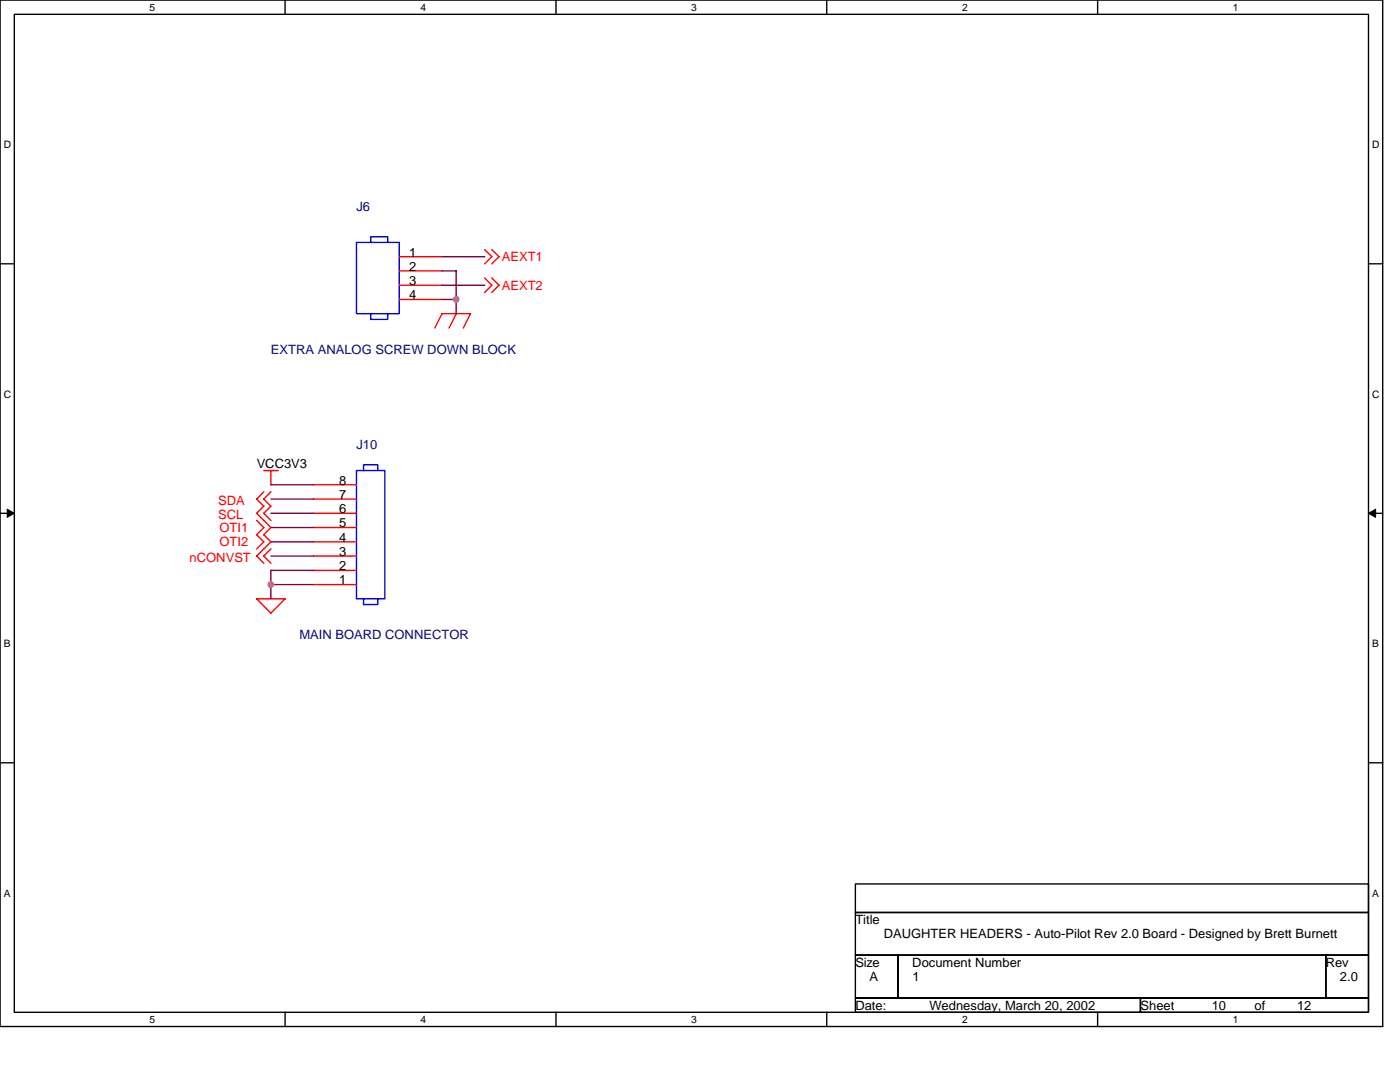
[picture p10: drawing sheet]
<svg xmlns="http://www.w3.org/2000/svg" width="279mm" height="216mm" viewBox="0 0 279 216" stroke-linecap="round" stroke-linejoin="round" font-family="sans-serif">
<path d="M0 0h275.9v204.8h-275.9zM2.9 2.9h270.2v199.1h-270.2z" fill="none" stroke="#000" stroke-width=".28"/>
<g fill="#fff">
<path d="M29.9 .3h1.1v2.3h-1.1z"/>
<path d="M29.9 202.3h1.1v2.3h-1.1z"/>
</g>
<path d="M56.9 0v2.9M56.9 202v2.8" fill="none" stroke="#000" stroke-width=".28"/>
<g fill="#fff">
<path d="M83.9 .3h1.1v2.3h-1.1z"/>
<path d="M83.9 202.3h1.1v2.3h-1.1z"/>
</g>
<path d="M111 0v2.9M111 202v2.8" fill="none" stroke="#000" stroke-width=".28"/>
<g fill="#fff">
<path d="M138 .3h1.1v2.3h-1.1z"/>
<path d="M138 202.3h1.1v2.3h-1.1z"/>
</g>
<path d="M165 0v2.9M165 202v2.8" fill="none" stroke="#000" stroke-width=".28"/>
<g fill="#fff">
<path d="M192 .3h1.1v2.3h-1.1z"/>
<path d="M192 202.3h1.1v2.3h-1.1z"/>
</g>
<path d="M219.1 0v2.9M219.1 202v2.8" fill="none" stroke="#000" stroke-width=".28"/>
<g fill="#fff">
<path d="M246.1 .3h1.1v2.3h-1.1z"/>
<path d="M246.1 202.3h1.1v2.3h-1.1z"/>
<path d="M.7 27.7h1.5v2.3h-1.5z"/>
<path d="M273.8 27.7h1.5v2.3h-1.5z"/>
<path d="M.7 77.5h1.5v2.3h-1.5z"/>
<path d="M273.8 77.5h1.5v2.3h-1.5z"/>
</g>
<path d="M0 52.6h2.9M273.1 52.6h2.8" fill="none" stroke="#000" stroke-width=".28"/>
<g fill="#fff">
<path d="M.7 127.3h1.4v2.3h-1.4z"/>
<path d="M273.8 127.3h1.4v2.3h-1.4z"/>
</g>
<path d="M0 102.4h2.9M273.1 102.4h2.8" fill="none" stroke="#000" stroke-width=".28"/>
<path d="M1.4 101.6l1.5 .8-1.5 .8zM273.1 102.4l1.4-.8v1.6z" fill="#000" stroke="#000" stroke-width=".2"/>
<g fill="#fff">
<path d="M.7 177.1h1.4v2.3h-1.4z"/>
<path d="M273.8 177.1h1.4v2.3h-1.4z"/>
</g>
<path d="M0 152.2h2.9M273.1 152.2h2.8M170.7 176.4h102.4v5.7h-102.4zM170.7 182.1h102.4v8.5h-102.4zM170.7 190.6h8.5v8.6h-8.5zM170.7 199.2h56.9v2.8h-56.9zM179.2 190.6h85.4v8.6h-85.4zM227.6 199.2h45.5v2.8h-45.5zM264.6 190.6h8.5v8.6h-8.5z" fill="none" stroke="#000" stroke-width=".28"/>
<g fill="none" stroke="#f00" stroke-width=".28">
<path d="M79.7 51.2h8.5M79.7 54.1h8.5M79.7 56.9h8.5M79.7 59.8h8.5M96.7 55.5l1.4 1.4-1.4 1.5M96.7 49.8l1.4 1.4-1.4 1.5M98.1 55.5l1.5 1.4-1.5 1.5M98.1 49.8l1.5 1.4-1.5 1.5M86.8 65.4l1.4-2.8h5.7l-1.4 2.9M91.1 62.6l-1.5 2.8M52.6 93.9h2.9M52.7 98.1l-1.5 1.5 1.5 1.4"/>
<path d="M54.1 93.9v2.9M54.1 98.1l-1.5 1.5 1.5 1.4M62.6 99.6h8.5M62.6 96.7h8.5M51.2 103.8l1.4 1.5-1.4 1.4M51.2 106.7l1.4 1.4-1.4 1.5M51.2 119.5l2.9 2.8M51.2 119.5h5.7l-2.9 2.9M52.6 106.7l1.5 1.4-2.9 2.9 1.5 1.4M52.7 101l-1.5 1.4 2.9 2.9-1.5 1.4M54.1 101l-1.5 1.4 1.5 1.5M54.1 109.5l-1.5 1.5 1.5 1.4"/>
<path d="M62.6 116.6h8.5M62.6 113.8h8.5M62.6 111h8.5M62.6 108.1h8.5M62.6 105.3h8.5M62.6 102.4h8.5"/>
</g>
<path d="M71.1 48.4h8.6v14.2h-8.6zM74 48.4v-1.2h3.4v1.2M74 62.6v1.1h3.4v-1.1M71.1 93.9h5.7v25.6h-5.7zM72.6 93.9v-1.1h2.8v1.1M72.6 119.5v1.1h2.8v-1.1" fill="none" stroke="#00f" stroke-width=".28"/>
<path d="M88.2 59.8h2.9M88.2 54.1h2.8v8.5M88.2 56.9h8.6M88.2 51.2h8.6M54.1 99.6h8.5M54.1 96.7h8.5M54 116.6h8.6M54.1 105.3h8.5M54.1 111h8.5M54.1 108.1h8.5M54.1 102.4h8.5M62.6 113.8h-8.5v5.7" fill="none" stroke="#800040" stroke-width=".28"/>
<g fill="#f0f" stroke="#f0f" stroke-width=".28">
<circle cx="54" cy="116.6" r=".57"/>
<circle cx="91" cy="59.7" r=".56"/>
</g>
<g font-size="2.6" fill="#000080">
<text x="71.1" y="42.1">J6</text>
<text x="54.1" y="70.6">EXTRA ANALOG SCREW DOWN BLOCK</text>
<text x="71.1" y="89.7">J10</text>
<text x="59.8" y="127.5">MAIN BOARD CONNECTOR</text>
</g>
<g font-size="2.6">
<text x="81.7" y="51.2">1</text>
<text x="81.7" y="54">2</text>
<text x="81.7" y="56.9">3</text>
<text x="81.7" y="59.7">4</text>
<text x="51.2" y="93.3">VCC3V3</text>
<text x="67.7" y="99.6">7</text>
<text x="67.7" y="96.7">8</text>
<text x="67.7" y="105.2">5</text>
<text x="67.7" y="102.4">6</text>
<text x="67.7" y="113.8">2</text>
<text x="67.7" y="110.9">3</text>
<text x="67.7" y="108.1">4</text>
<text x="67.7" y="116.6">1</text>
<text x="170.7" y="184.4">Title</text>
<text x="176.4" y="187.2">DAUGHTER HEADERS - Auto-Pilot Rev 2.0 Board - Designed by Brett Burnett</text>
<text x="170.7" y="192.9">Size</text>
<text x="173.5" y="195.8">A</text>
<text x="182.1" y="192.9">Document Number</text>
<text x="182.1" y="195.8">1</text>
<text x="264.6" y="192.9">Rev</text>
<text x="267.4" y="195.8">2.0</text>
<text x="170.7" y="201.5">Date:</text>
<text x="185.5" y="201.5">Wednesday, March 20, 2002</text>
<text x="227.6" y="201.5">Sheet</text>
<text x="241.8" y="201.5">10</text>
<text x="250.4" y="201.5">of</text>
<text x="258.9" y="201.5">12</text>
</g>
<g font-size="2.6" fill="#f00">
<text x="100.1" y="52.1">AEXT1</text>
<text x="100.1" y="57.8">AEXT2</text>
<text x="43.5" y="100.8">SDA</text>
<text x="43.5" y="103.6">SCL</text>
<text x="43.8" y="106.2">OTI1</text>
<text x="37.8" y="112.1">nCONVST</text>
<text x="43.8" y="109">OTI2</text>
</g>
<g font-size="2">
<text x="29.9" y="2.1">5</text>
<text x="83.9" y="2.1">4</text>
<text x="138" y="2.1">3</text>
<text x="192" y="2.1">2</text>
<text x="246.1" y="2.1">1</text>
<text x=".7" y="29.6">D</text>
<text x="273.8" y="29.6">D</text>
<text x=".7" y="79.4">C</text>
<text x="273.8" y="79.4">C</text>
<text x=".7" y="129.2">B</text>
<text x="273.8" y="129.2">B</text>
<text x=".7" y="178.9">A</text>
<text x="273.8" y="178.9">A</text>
<text x="29.9" y="204.1">5</text>
<text x="83.9" y="204.1">4</text>
<text x="138" y="204.1">3</text>
<text x="192" y="204.1">2</text>
<text x="246.1" y="204.1">1</text>
</g>
</svg>
